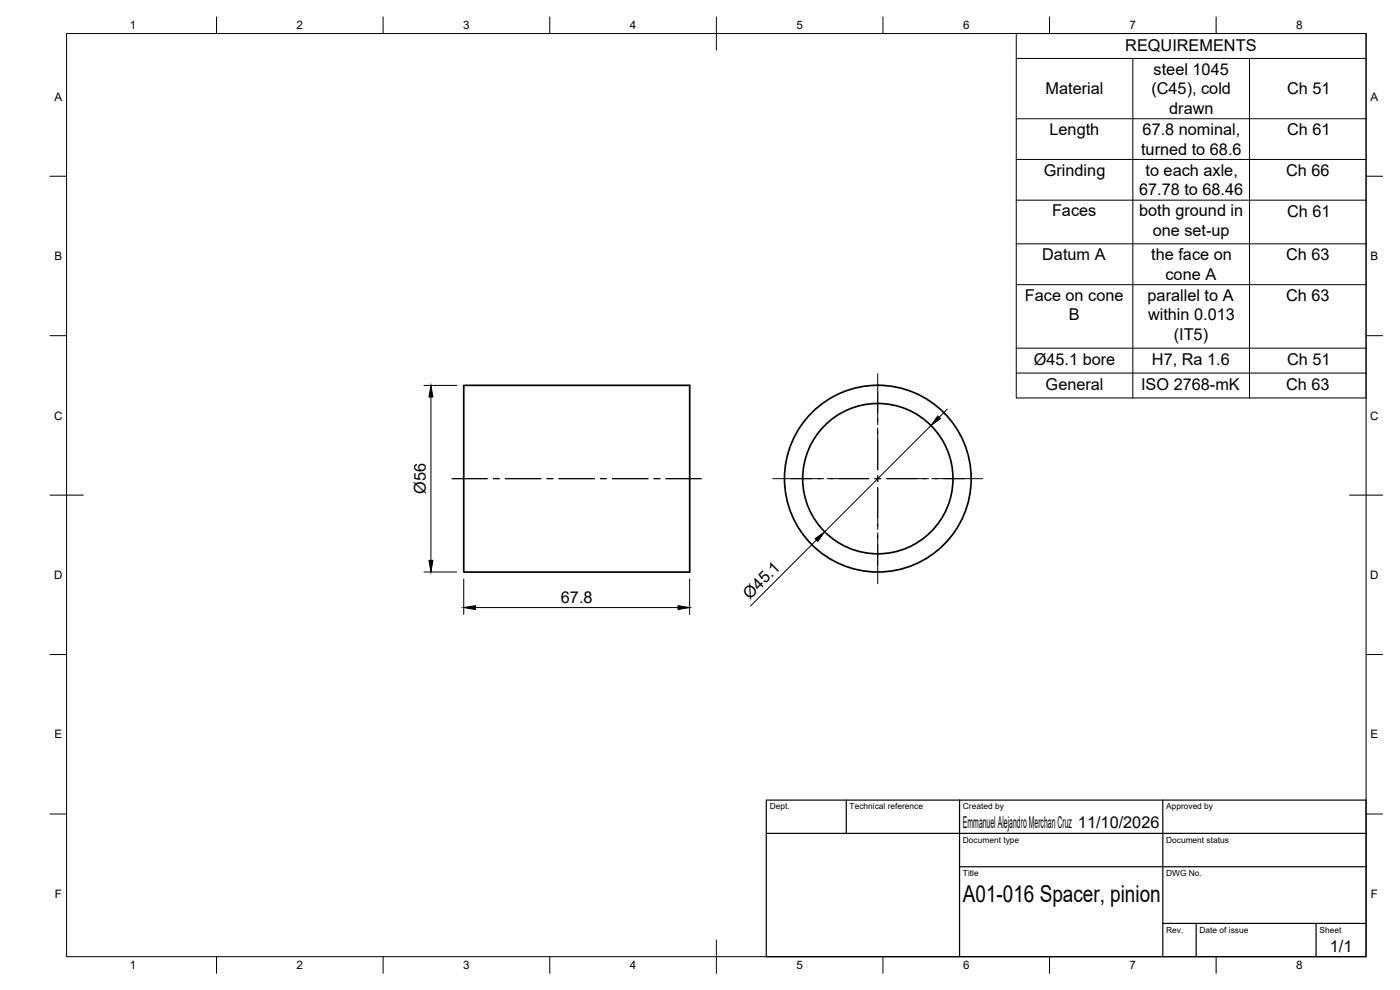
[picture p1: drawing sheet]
<svg xmlns="http://www.w3.org/2000/svg" width="420mm" height="297mm" viewBox="0 0 420 297" stroke-linecap="round" stroke-linejoin="round" font-family="sans-serif">
<!-- layer: Visible -->
<g fill="none" stroke="#000" stroke-width=".51">
<path d="M139.2 115.6h67.8v56h-67.8z"/>
<circle cx="263.5" cy="143.6" r="28"/>
<circle cx="263.5" cy="143.6" r="22.6"/>
</g>
<!-- layer: BORDER -->
<g fill="none" stroke="#000" stroke-width=".3">
<path d="M20 10.1h390v276.9h-390zM65 5.1v5M115 5.1v5M165 5.1v5M215 5.1v10M265 5.1v5M315 5.1v5M365 5.1v5M15 52.9h5M410 52.9h5M15 100.7h5M410 100.7h5"/>
<path d="M15 148.6h10M405 148.6h10M15 196.4h5M410 196.4h5M15 244.2h5M410 244.2h5M65 287v5M115 287v5M165 287v5M215 282.1v9.9M265 287v5M315 287v5"/>
<path d="M365 287v5"/>
</g>
<!-- layer: TITLEBLOCK -->
<path d="M230 240.1h180v46.9h-180zM230 250h180M254 240.1v9.9M288 240.1v46.9M349 240.1v46.9M288 260.1h122M349 277.1h61M359 277.1v9.9M395 277.1v9.9" fill="none" stroke="#000" stroke-width=".36"/>
<!-- layer: Smart Centers -->
<g fill="none" stroke="#000" stroke-width=".3">
<path d="M263.4 112.1v15.3M263.4 128.4v12.6M135.7 143.6h10.6M148.1 143.6h1.8M151.6 143.6h10.7M164.1 143.6h1.8M167.7 143.6h10.7M180.2 143.6h1.8M183.8 143.6h10.7M196.3 143.6h1.8M199.9 143.6h10.6M231.9 143.6h15.3"/>
<path d="M248.2 143.6h12.6M262.5 143.6h1.8M263.4 142.7v1.8M263.4 146.3v12.6M263.4 159.8v15.3M266.1 143.6h12.6M279.6 143.6h15.3"/>
</g>
<!-- layer: FD_Dimensions -->
<path d="M127.2 115.6h9.9M129.3 119.1v49M279.4 127.7l-31.9 31.9M284.3 122.7l-2.4 2.5M127.2 171.6h9.9M139.2 173.7v10.7M207 173.7v10.7M245 162.1l-19.8 19.7M142.7 182.3h60.8" fill="none" stroke="#000" stroke-width=".3"/>
<path d="M129.3 115.6l.6 3.5h-1.2zM281.4 124.8l.9 .8-2.9 2.1zM128.7 168.1h1.2l-.6 3.5zM244.6 161.6l2.9-2-2.1 2.9zM139.2 182.3l3.5-.6v1.2zM203.5 181.7l3.5 .6-3.5 .6z" fill="#000" stroke="#000" stroke-width=".3"/>
<!-- layer: Custom Tables -->
<path d="M305 10.1h105v109.3h-105zM305 17.5h105M340 17.5v101.9M375 17.5v101.9M305 35.6h105M305 47.8h105M305 60.1h105M305 73.2h105M305 85.4h105M305 104.5h105M305 111.9h105" fill="none" stroke="#000" stroke-width=".3"/>
<text font-size="7" x="289" y="270.6">A01-016 Spacer, pinion</text>
<g font-size="4.9">
<text x="337.7" y="15.4">REQUIREMENTS</text>
<text x="346.2" y="22.4">steel 1045</text>
<text x="313.8" y="28.3">Material</text>
<text x="345.5" y="28.3">(C45), cold</text>
<text x="386.3" y="28.3">Ch 51</text>
<text x="350.9" y="34.2">drawn</text>
<text x="315" y="40.5">Length</text>
<text x="342.9" y="40.5">67.8 nominal,</text>
<text x="386.3" y="40.6">Ch 61</text>
<text x="342.5" y="46.4">turned to 68.6</text>
<text x="313.3" y="52.8">Grinding</text>
<text x="343.8" y="52.8">to each axle,</text>
<text x="386" y="52.8">Ch 66</text>
<text x="341.9" y="58.6">67.78 to 68.46</text>
<text x="315.7" y="64.9">Faces</text>
<text x="341.9" y="64.9">both ground in</text>
<text x="386.3" y="65">Ch 61</text>
<text x="345.9" y="70.8">one set-up</text>
<text x="312.8" y="78">Datum A</text>
<text x="345.5" y="78.1">the face on</text>
<text x="349.8" y="84">cone A</text>
<text x="386" y="78.1">Ch 63</text>
<text x="307.6" y="90.3">Face on cone</text>
<text x="344.4" y="90.3">parallel to A</text>
<text x="386" y="90.4">Ch 63</text>
<text x="320.8" y="96.1">B</text>
<text x="344.5" y="96.1">within 0.013</text>
<text x="352.3" y="102.1">(IT5)</text>
<text x="310.3" y="109.5">Ø45.1 bore</text>
<text x="345.7" y="109.4">H7, Ra 1.6</text>
<text x="386.3" y="109.4">Ch 51</text>
<text x="313.8" y="116.9">General</text>
<text x="342.5" y="116.9">ISO 2768-mK</text>
<text x="386" y="116.9">Ch 63</text>
<text x="127.8" y="148.2" transform="rotate(-90 127.8 148.2)">Ø56</text>
<text x="225" y="179.9" transform="rotate(-45 225 179.9)">Ø45.1</text>
<text x="168.3" y="180.8">67.8</text>
<text x="289" y="248.5">Emmanuel Alejandro Merchan Cruz 11/10/2026</text>
<text x="399.1" y="285.7">1/1</text>
</g>
<g font-size="3.5">
<text x="39" y="8.8">1</text>
<text x="89" y="8.8">2</text>
<text x="139" y="8.8">3</text>
<text x="189" y="8.8">4</text>
<text x="239" y="8.8">5</text>
<text x="289" y="8.8">6</text>
<text x="339" y="8.8">7</text>
<text x="389" y="8.8">8</text>
<text x="16.3" y="30.2">A</text>
<text x="411.3" y="30.2">A</text>
<text x="16.3" y="78">B</text>
<text x="411.3" y="78">B</text>
<text x="16.2" y="125.9">C</text>
<text x="411.2" y="125.9">C</text>
<text x="16.2" y="173.7">D</text>
<text x="411.2" y="173.7">D</text>
<text x="16.3" y="221.6">E</text>
<text x="411.3" y="221.6">E</text>
<text x="16.4" y="269.4">F</text>
<text x="411.4" y="269.4">F</text>
<text x="39" y="290.8">1</text>
<text x="89" y="290.8">2</text>
<text x="139" y="290.8">3</text>
<text x="189" y="290.8">4</text>
<text x="239" y="290.8">5</text>
<text x="289" y="290.8">6</text>
<text x="339" y="290.8">7</text>
<text x="389" y="290.8">8</text>
</g>
<g font-size="2.5">
<text x="231" y="242.9">Dept.</text>
<text x="255" y="242.9">Technical reference</text>
<text x="289" y="242.9">Created by</text>
<text x="350" y="242.9">Approved by</text>
<text x="289" y="252.8">Document type</text>
<text x="350" y="252.8">Document status</text>
<text x="289" y="262.9">Title</text>
<text x="350" y="262.9">DWG No.</text>
<text x="350" y="279.9">Rev.</text>
<text x="360" y="279.9">Date of issue</text>
<text x="396" y="279.9">Sheet</text>
</g>
</svg>
